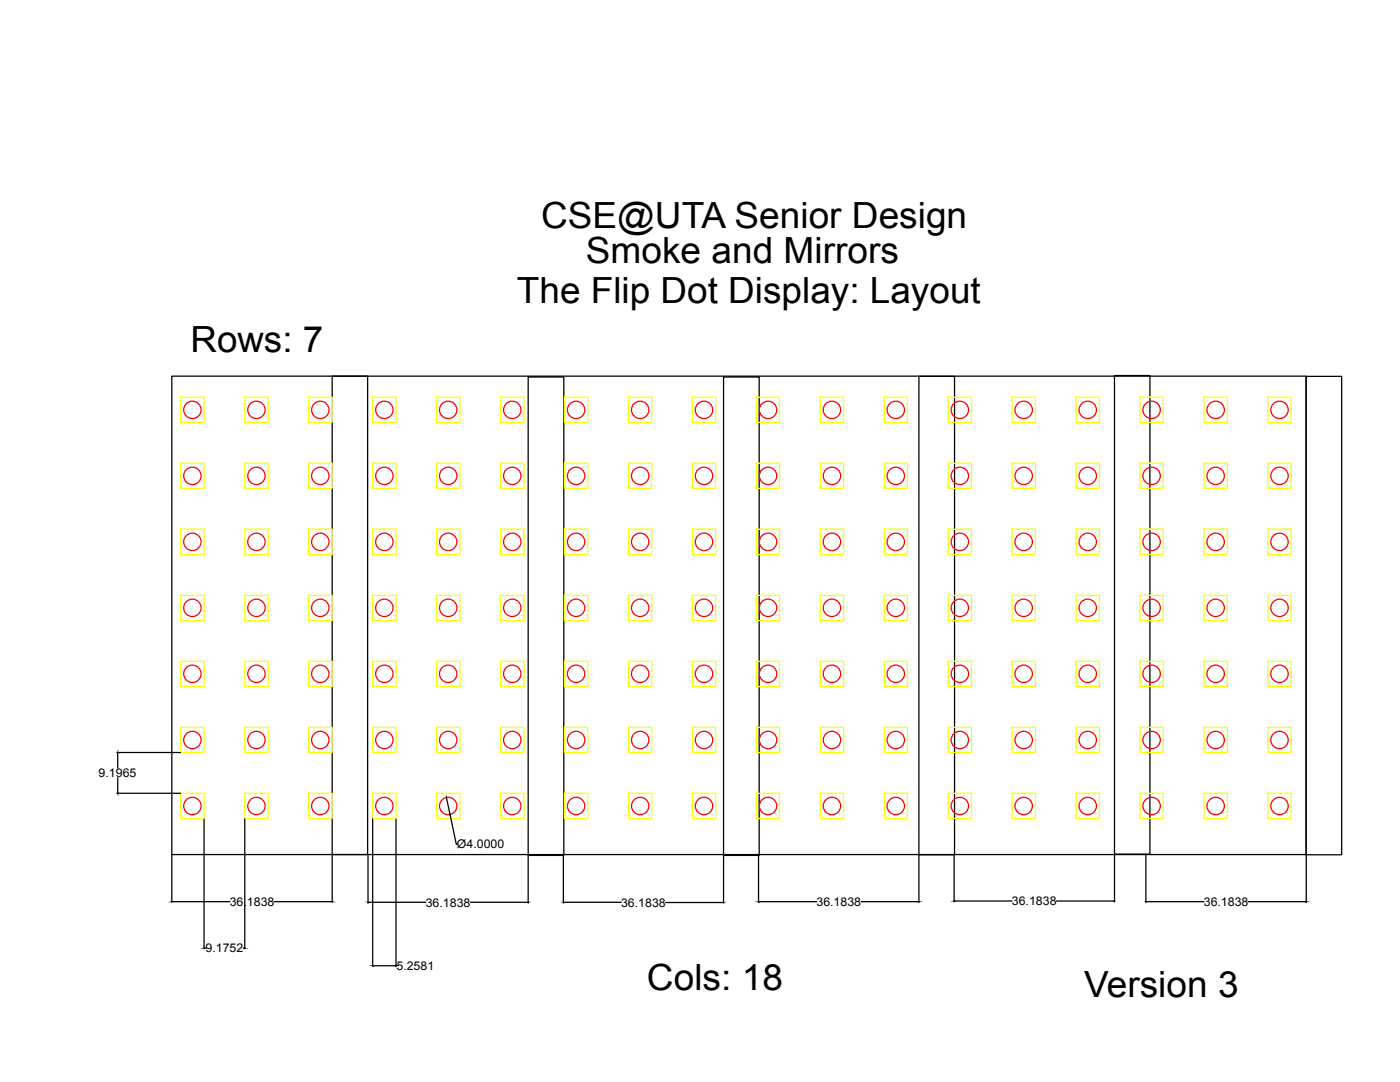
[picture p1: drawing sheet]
<svg xmlns="http://www.w3.org/2000/svg" width="279mm" height="216mm" viewBox="0 0 279 216" stroke-linecap="round" stroke-linejoin="round" font-family="sans-serif">
<g fill="none" stroke="#000" stroke-width=".25">
<path d="M34.3 75.1h226.3v95.4h-226.3zM66.3 75.1h7.1v95.4h-7.1zM105.4 75.2h7.1v95.5h-7.1zM144.4 75.2h7.1v95.5h-7.1zM183.4 75.1h7.1v95.5h-7.1zM222.4 74.9h7.1v95.5h-7.1zM260.7 75.1h7.1v95.5h-7.1zM23.3 158.3h12.7M23.3 150.2h12.7M23.5 150.3v2.9M23.5 155.2v2.9M89.1 159.3l.7 3.1"/>
<path d="M34.3 170.6v9.4M34.5 179.9h11.4M40.7 163.4v25.9M48.9 163.4v25.9M54.7 179.9h11.4M66.3 170.6v9.4M73.4 170.7v9.5M74.4 163.4v29.5M79 163.4v29.5M89.8 162.6l1.3 5.8h.1M105.4 170.8v9.4M112.4 170.8v9.4"/>
<path d="M144.4 170.8v9.4M151.4 170.6v9.5M151.6 179.9h11.4M171.8 179.9h11.4M183.4 170.6v9.5M190.4 170.5v9.5M190.6 179.8h11.4M210.8 179.8h11.5M222.4 170.5v9.5M228.7 170.6v9.5M228.9 179.9h11.4M249.1 179.9h11.4"/>
<path d="M260.7 170.6v9.5M40.9 189.2h.2M48.5 189.2h.2M73.6 180h11.4M74.5 192.7h4.4M79 192.7h.2M93.9 180h11.4M112.6 180h11.4M132.8 180.1h11.5"/>
</g>
<g fill="#000" stroke="#000" stroke-width=".2">
<path d="M23.5 158.1v.2zM23.5 150.2v.1zM89.1 159.1v.2zM34.3 179.9h.2zM66.1 179.9h.2zM89.7 162.4l.1 .2zM151.4 179.9l.2 .1zM183.2 179.9h.2zM190.4 179.8l.2-.1zM222.3 179.7l.1 .1zM228.7 179.9l.2 .1zM260.5 179.9h.2z"/>
<path d="M40.7 189.2l.2-.1zM48.7 189.1l.2 .1zM73.4 180l.2 .1zM74.4 192.7h.1zM78.9 192.7h.1zM105.3 180h.1zM112.4 180l.2 .1zM144.3 180l.1 .1z"/>
</g>
<g fill="none" stroke="#f00" stroke-width=".25">
<circle cx="38.4" cy="81.8" r="1.74"/>
<circle cx="38.4" cy="95" r="1.74"/>
<circle cx="51.2" cy="81.8" r="1.74"/>
<circle cx="51.2" cy="95" r="1.74"/>
<circle cx="63.9" cy="95" r="1.74"/>
<circle cx="63.9" cy="81.8" r="1.74"/>
<circle cx="76.7" cy="81.8" r="1.74"/>
<circle cx="76.7" cy="95" r="1.74"/>
<circle cx="89.5" cy="95" r="1.74"/>
<circle cx="89.5" cy="81.8" r="1.74"/>
<circle cx="102.2" cy="95" r="1.74"/>
<circle cx="102.2" cy="81.8" r="1.74"/>
<circle cx="115" cy="95" r="1.74"/>
<circle cx="115" cy="81.8" r="1.74"/>
<circle cx="127.8" cy="95" r="1.74"/>
<circle cx="127.8" cy="81.8" r="1.74"/>
<circle cx="140.5" cy="95" r="1.74"/>
<circle cx="140.5" cy="81.8" r="1.74"/>
<circle cx="153.3" cy="81.8" r="1.74"/>
<circle cx="153.3" cy="95" r="1.74"/>
<circle cx="166" cy="81.8" r="1.74"/>
<circle cx="166" cy="95" r="1.74"/>
<circle cx="178.8" cy="95" r="1.74"/>
<circle cx="178.8" cy="81.8" r="1.74"/>
<circle cx="191.6" cy="81.8" r="1.74"/>
<circle cx="191.6" cy="95" r="1.74"/>
<circle cx="204.3" cy="81.8" r="1.74"/>
<circle cx="204.3" cy="95" r="1.74"/>
<circle cx="217.1" cy="81.8" r="1.74"/>
<circle cx="217.1" cy="95" r="1.74"/>
<circle cx="229.8" cy="81.8" r="1.74"/>
<circle cx="229.8" cy="95" r="1.74"/>
<circle cx="242.6" cy="95" r="1.74"/>
<circle cx="242.6" cy="81.8" r="1.74"/>
<circle cx="255.4" cy="81.8" r="1.74"/>
<circle cx="255.4" cy="95" r="1.74"/>
<circle cx="38.4" cy="108.1" r="1.74"/>
<circle cx="51.2" cy="108.1" r="1.74"/>
<circle cx="63.9" cy="108.1" r="1.74"/>
<circle cx="76.7" cy="108.1" r="1.74"/>
<circle cx="89.5" cy="108.1" r="1.74"/>
<circle cx="102.2" cy="108.1" r="1.74"/>
<circle cx="115" cy="108.1" r="1.74"/>
<circle cx="127.8" cy="108.1" r="1.74"/>
<circle cx="140.5" cy="108.1" r="1.74"/>
<circle cx="153.3" cy="108.1" r="1.74"/>
<circle cx="166" cy="108.1" r="1.74"/>
<circle cx="178.8" cy="108.1" r="1.74"/>
<circle cx="191.6" cy="108.1" r="1.74"/>
<circle cx="204.3" cy="108.1" r="1.74"/>
<circle cx="217.1" cy="108.1" r="1.74"/>
<circle cx="229.8" cy="108.1" r="1.74"/>
<circle cx="242.6" cy="108.1" r="1.74"/>
<circle cx="255.4" cy="108.1" r="1.74"/>
<circle cx="38.4" cy="134.5" r="1.74"/>
<circle cx="38.4" cy="121.3" r="1.74"/>
<circle cx="51.2" cy="134.5" r="1.74"/>
<circle cx="51.2" cy="121.3" r="1.74"/>
<circle cx="63.9" cy="134.5" r="1.74"/>
<circle cx="63.9" cy="121.3" r="1.74"/>
<circle cx="76.7" cy="134.5" r="1.74"/>
<circle cx="76.7" cy="121.3" r="1.74"/>
<circle cx="89.5" cy="134.5" r="1.74"/>
<circle cx="89.5" cy="121.3" r="1.74"/>
<circle cx="102.2" cy="121.3" r="1.74"/>
<circle cx="102.2" cy="134.5" r="1.74"/>
<circle cx="115" cy="121.3" r="1.74"/>
<circle cx="115" cy="134.5" r="1.74"/>
<circle cx="127.8" cy="134.5" r="1.74"/>
<circle cx="127.8" cy="121.3" r="1.74"/>
<circle cx="140.5" cy="121.3" r="1.74"/>
<circle cx="140.5" cy="134.5" r="1.74"/>
<circle cx="153.3" cy="134.5" r="1.74"/>
<circle cx="153.3" cy="121.3" r="1.74"/>
<circle cx="166" cy="134.5" r="1.74"/>
<circle cx="166" cy="121.3" r="1.74"/>
<circle cx="178.8" cy="134.5" r="1.74"/>
<circle cx="178.8" cy="121.3" r="1.74"/>
<circle cx="191.6" cy="134.5" r="1.74"/>
<circle cx="191.6" cy="121.3" r="1.74"/>
<circle cx="204.3" cy="134.5" r="1.74"/>
<circle cx="204.3" cy="121.3" r="1.74"/>
<circle cx="217.1" cy="134.5" r="1.74"/>
<circle cx="217.1" cy="121.3" r="1.74"/>
<circle cx="229.8" cy="134.5" r="1.74"/>
<circle cx="229.8" cy="121.3" r="1.74"/>
<circle cx="242.6" cy="121.3" r="1.74"/>
<circle cx="242.6" cy="134.5" r="1.74"/>
<circle cx="255.4" cy="134.5" r="1.74"/>
<circle cx="255.4" cy="121.3" r="1.74"/>
<circle cx="38.4" cy="147.7" r="1.74"/>
<circle cx="51.2" cy="147.7" r="1.74"/>
<circle cx="63.9" cy="147.7" r="1.74"/>
<circle cx="76.7" cy="147.7" r="1.74"/>
<circle cx="89.5" cy="147.7" r="1.74"/>
<circle cx="102.2" cy="147.7" r="1.74"/>
<circle cx="115" cy="147.7" r="1.74"/>
<circle cx="127.8" cy="147.7" r="1.74"/>
<circle cx="140.5" cy="147.7" r="1.74"/>
<circle cx="153.3" cy="147.7" r="1.74"/>
<circle cx="166" cy="147.7" r="1.74"/>
<circle cx="178.8" cy="147.7" r="1.74"/>
<circle cx="191.6" cy="147.7" r="1.74"/>
<circle cx="204.3" cy="147.7" r="1.74"/>
<circle cx="217.1" cy="147.7" r="1.74"/>
<circle cx="229.8" cy="147.7" r="1.74"/>
<circle cx="242.6" cy="147.7" r="1.74"/>
<circle cx="255.4" cy="147.7" r="1.74"/>
<circle cx="38.4" cy="160.8" r="1.74"/>
<circle cx="51.2" cy="160.8" r="1.74"/>
<circle cx="63.9" cy="160.8" r="1.74"/>
<circle cx="76.7" cy="160.8" r="1.74"/>
<circle cx="89.5" cy="160.8" r="1.74"/>
<circle cx="102.2" cy="160.8" r="1.74"/>
<circle cx="115" cy="160.8" r="1.74"/>
<circle cx="127.8" cy="160.8" r="1.74"/>
<circle cx="140.5" cy="160.8" r="1.74"/>
<circle cx="153.3" cy="160.8" r="1.74"/>
<circle cx="166" cy="160.8" r="1.74"/>
<circle cx="178.8" cy="160.8" r="1.74"/>
<circle cx="191.6" cy="160.8" r="1.74"/>
<circle cx="204.3" cy="160.8" r="1.74"/>
<circle cx="217.1" cy="160.8" r="1.74"/>
<circle cx="229.8" cy="160.8" r="1.74"/>
<circle cx="242.6" cy="160.8" r="1.74"/>
<circle cx="255.4" cy="160.8" r="1.74"/>
</g>
<g fill="none" stroke="#ff0" stroke-width=".25">
<path d="M36.1 79.2h4.6v5.1h-4.6zM48.9 79.2h4.6v5.1h-4.6zM61.6 79.2h4.7v5.1h-4.7zM74.4 79.2h4.6v5.1h-4.6zM87.1 79.2h4.7v5.1h-4.7zM99.9 79.2h4.7v5.1h-4.7zM112.6 79.2h4.7v5.1h-4.7zM125.4 79.2h4.7l-.1 5.1h-4.6zM138.2 79.2h4.6v5.1h-4.6zM151 79.2h4.6v5.1h-4.6zM163.7 79.2h4.7v5.1h-4.7zM176.5 79.2h4.6v5.1h-4.6z"/>
<path d="M189.2 79.2h4.7v5.1h-4.7zM202 79.2h4.6v5.1h-4.6zM214.8 79.2h4.6v5.1h-4.6zM227.5 79.2h4.7v5.1h-4.7zM240.3 79.2h4.6v5.1h-4.6zM253 79.2h4.7v5.1h-4.7zM36.1 92.4h4.6v5.1h-4.6zM48.9 92.4h4.6v5.1h-4.6zM61.6 92.4h4.7v5.1h-4.7zM74.4 92.4h4.6v5.1h-4.6zM87.1 92.4h4.7v5.1h-4.7zM99.9 92.4h4.7v5.1h-4.7z"/>
<path d="M112.6 92.4h4.7v5.1h-4.7zM125.4 92.4h4.7l-.1 5.1h-4.6zM138.2 92.4h4.6v5.1h-4.6zM151 92.4h4.6v5.1h-4.6zM163.7 92.4h4.7v5.1h-4.7zM176.5 92.4h4.6v5.1h-4.6zM189.2 92.4h4.7v5.1h-4.7zM202 92.4h4.6v5.1h-4.6zM214.8 92.4h4.6v5.1h-4.6zM227.5 92.4h4.7v5.1h-4.7zM240.3 92.4h4.6v5.1h-4.6zM253 92.4h4.7v5.1h-4.7z"/>
<path d="M36.1 118.8h4.6v5h-4.6zM36.1 105.6h4.6v5.1h-4.6zM48.9 118.8h4.6v5h-4.6zM48.9 105.6h4.6v5.1h-4.6zM61.6 118.8h4.7v5h-4.7zM61.6 105.6h4.7v5.1h-4.7zM74.4 118.8h4.6v5h-4.6zM74.4 105.6h4.6v5.1h-4.6zM87.1 118.8h4.7v5h-4.7zM87.1 105.6h4.7v5.1h-4.7zM99.9 118.8h4.7v5h-4.7zM99.9 105.6h4.7v5.1h-4.7z"/>
<path d="M112.6 118.8h4.7v5h-4.7zM112.6 105.6h4.7v5.1h-4.7zM125.4 118.8h4.7l-.1 5h-4.6zM125.4 105.6h4.7l-.1 5.1h-4.6zM138.2 118.8h4.6v5h-4.6zM138.2 105.6h4.6v5.1h-4.6zM151 118.8h4.6v5h-4.6zM151 105.6h4.6v5.1h-4.6zM163.7 118.8h4.7v5h-4.7zM163.7 105.6h4.7v5.1h-4.7zM176.5 118.8h4.6v5h-4.6zM176.5 105.6h4.6v5.1h-4.6z"/>
<path d="M189.2 118.8h4.7v5h-4.7zM189.2 105.6h4.7v5.1h-4.7zM202 118.8h4.6v5h-4.6zM202 105.6h4.6v5.1h-4.6zM214.8 118.8h4.6v5h-4.6zM214.8 105.6h4.6v5.1h-4.6zM227.5 118.8h4.7v5h-4.7zM227.5 105.6h4.7v5.1h-4.7zM240.3 118.8h4.6v5h-4.6zM240.3 105.6h4.6v5.1h-4.6zM253 118.8h4.7v5h-4.7zM253 105.6h4.7v5.1h-4.7z"/>
<path d="M36.1 132h4.6v5h-4.6zM48.9 132h4.6v5h-4.6zM61.6 132h4.7v5h-4.7zM74.4 132h4.6v5h-4.6zM87.1 132h4.7v5h-4.7zM99.9 132h4.7v5h-4.7zM112.6 132h4.7v5h-4.7zM125.4 132h4.7l-.1 5h-4.6zM138.2 132h4.6v5h-4.6zM151 132h4.6v5h-4.6zM163.7 132h4.7v5h-4.7zM176.5 132h4.6v5h-4.6z"/>
<path d="M189.2 132h4.7v5h-4.7zM202 132h4.6v5h-4.6zM214.8 132h4.6v5h-4.6zM227.5 132h4.7v5h-4.7zM240.3 132h4.6v5h-4.6zM253 132h4.7v5h-4.7zM36.1 158.3h4.6v5h-4.6zM36.1 145.1h4.6v5.1h-4.6zM48.9 158.3h4.6v5h-4.6zM48.9 145.1h4.6v5.1h-4.6zM61.6 158.3h4.7v5h-4.7zM61.6 145.1h4.7v5.1h-4.7z"/>
<path d="M74.4 158.3h4.6v5h-4.6zM74.4 145.1h4.6v5.1h-4.6zM87.1 158.3h4.7v5h-4.7zM87.1 145.1h4.7v5.1h-4.7zM99.9 158.3h4.7v5h-4.7zM99.9 145.1h4.7v5.1h-4.7zM112.6 158.3h4.7v5h-4.7zM112.6 145.1h4.7v5.1h-4.7zM125.4 158.3h4.7l-.1 5h-4.6zM125.4 145.1h4.7l-.1 5.1h-4.6zM138.2 158.3h4.6v5h-4.6zM138.2 145.1h4.6v5.1h-4.6z"/>
<path d="M151 158.3h4.6v5h-4.6zM151 145.1h4.6v5.1h-4.6zM163.7 158.3h4.7v5h-4.7zM163.7 145.1h4.7v5.1h-4.7zM176.5 158.3h4.6v5h-4.6zM176.5 145.1h4.6v5.1h-4.6zM189.2 158.3h4.7v5h-4.7zM189.2 145.1h4.7v5.1h-4.7zM202 158.3h4.6v5h-4.6zM202 145.1h4.6v5.1h-4.6zM214.8 158.3h4.6v5h-4.6zM214.8 145.1h4.6v5.1h-4.6z"/>
<path d="M227.5 158.3h4.7v5h-4.7zM227.5 145.1h4.7v5.1h-4.7zM240.3 158.3h4.6v5h-4.6zM240.3 145.1h4.6v5.1h-4.6zM253 158.3h4.7v5h-4.7zM253 145.1h4.7v5.1h-4.7z"/>
</g>
<g font-size="7.2">
<text x="108" y="45.6">CSE@UTA Senior Design</text>
<text x="116.9" y="52.5">Smoke and Mirrors</text>
<text x="103.2" y="60.5">The Flip Dot Display: Layout</text>
<text x="38" y="70.3">Rows: 7</text>
<text x="129.1" y="197.6">Cols: 18</text>
<text x="216.4" y="198.8">Version 3</text>
</g>
<g font-size="2.4">
<text x="19.7" y="155.1">9.1965</text>
<text x="91.2" y="169.2">Ø4.0000</text>
<text x="45.8" y="180.8">36.1838</text>
<text x="85" y="180.9">36.1838</text>
<text x="124" y="180.9">36.1838</text>
<text x="162.9" y="180.8">36.1838</text>
<text x="201.9" y="180.7">36.1838</text>
<text x="240.2" y="180.8">36.1838</text>
<text x="41" y="190">9.1752</text>
<text x="79.1" y="193.6">5.2581</text>
</g>
</svg>
